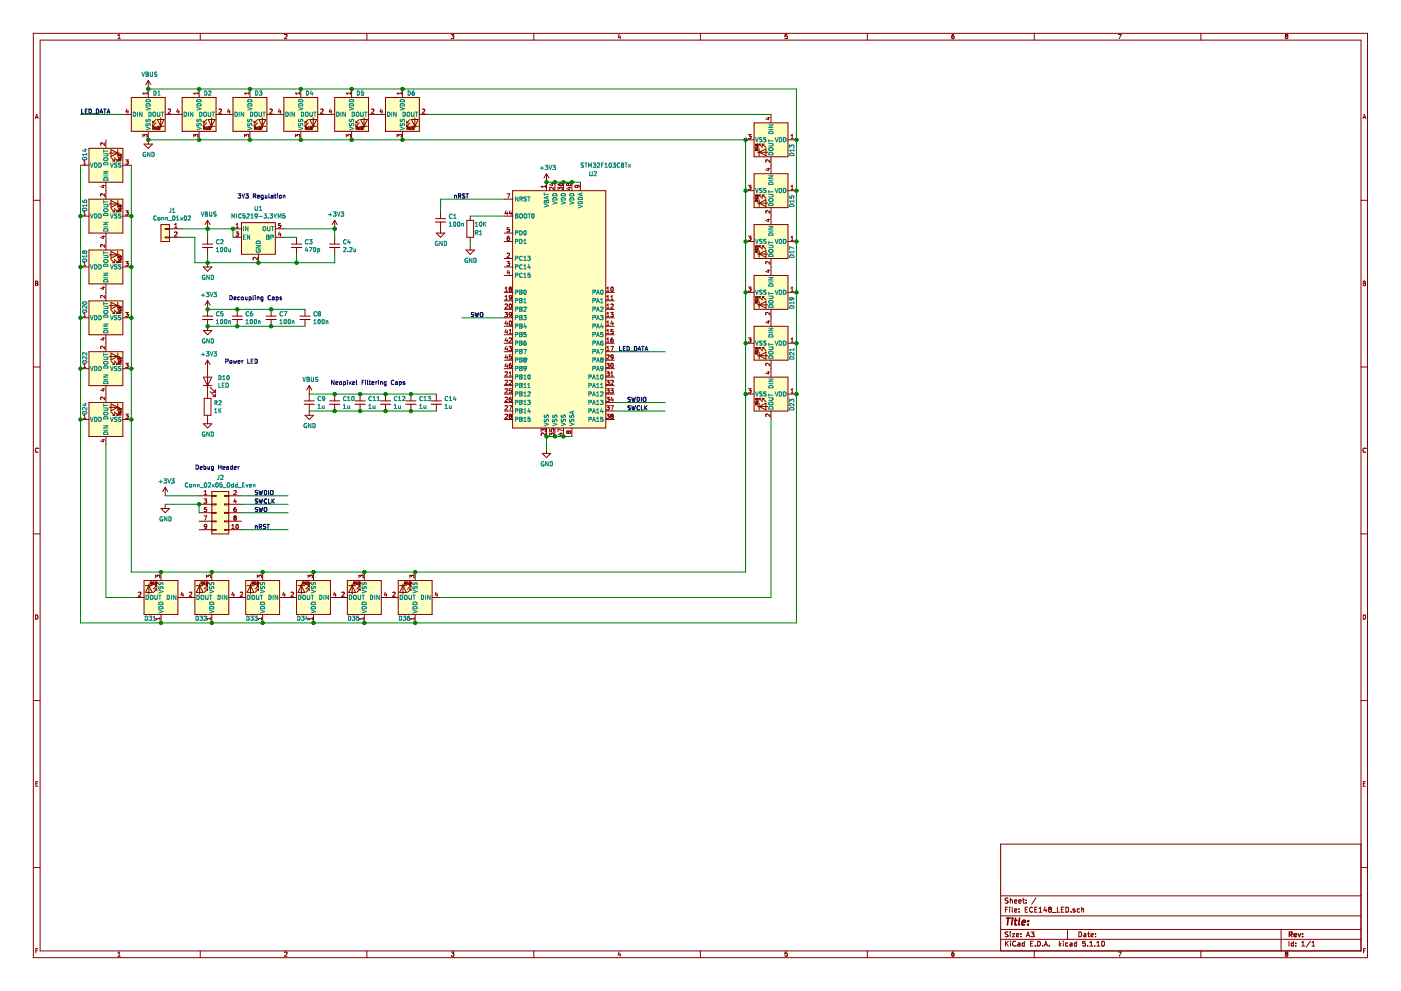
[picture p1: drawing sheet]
EESchema Schematic File Version 4
EELAYER 30 0
EELAYER END
$Descr A3 16535 11693
encoding utf-8
Sheet 1 1
Title ""
Date ""
Rev ""
Comp ""
Comment1 ""
Comment2 ""
Comment3 ""
Comment4 ""
$EndDescr
$Comp
L LED:WS2812B D1
U 1 1
P 1750 1350
F 0 "D1" H 1800 1600 50  0000 L CNN
F 1 "WS2812B" H 2094 1305 50  0001 L CNN
F 2 "LED_SMD:LED_WS2812B_PLCC4_5.0x5.0mm_P3.2mm" H 1800 1050 50  0001 L TNN
F 3 "https://cdn-shop.adafruit.com/datasheets/WS2812B.pdf" H 1850 975 50  0001 L TNN
	1    1750 1350
	1    0    0    -1  
$EndComp
$Comp
L LED:WS2812B D2
U 1 1
P 2350 1350
F 0 "D2" H 2400 1600 50  0000 L CNN
F 1 "WS2812B" H 2694 1305 50  0001 L CNN
F 2 "LED_SMD:LED_WS2812B_PLCC4_5.0x5.0mm_P3.2mm" H 2400 1050 50  0001 L TNN
F 3 "https://cdn-shop.adafruit.com/datasheets/WS2812B.pdf" H 2450 975 50  0001 L TNN
	1    2350 1350
	1    0    0    -1  
$EndComp
$Comp
L LED:WS2812B D3
U 1 1
P 2950 1350
F 0 "D3" H 3000 1600 50  0000 L CNN
F 1 "WS2812B" H 3294 1305 50  0001 L CNN
F 2 "LED_SMD:LED_WS2812B_PLCC4_5.0x5.0mm_P3.2mm" H 3000 1050 50  0001 L TNN
F 3 "https://cdn-shop.adafruit.com/datasheets/WS2812B.pdf" H 3050 975 50  0001 L TNN
	1    2950 1350
	1    0    0    -1  
$EndComp
$Comp
L LED:WS2812B D4
U 1 1
P 3550 1350
F 0 "D4" H 3600 1600 50  0000 L CNN
F 1 "WS2812B" H 3894 1305 50  0001 L CNN
F 2 "LED_SMD:LED_WS2812B_PLCC4_5.0x5.0mm_P3.2mm" H 3600 1050 50  0001 L TNN
F 3 "https://cdn-shop.adafruit.com/datasheets/WS2812B.pdf" H 3650 975 50  0001 L TNN
	1    3550 1350
	1    0    0    -1  
$EndComp
$Comp
L LED:WS2812B D5
U 1 1
P 4150 1350
F 0 "D5" H 4200 1600 50  0000 L CNN
F 1 "WS2812B" H 4494 1305 50  0001 L CNN
F 2 "LED_SMD:LED_WS2812B_PLCC4_5.0x5.0mm_P3.2mm" H 4200 1050 50  0001 L TNN
F 3 "https://cdn-shop.adafruit.com/datasheets/WS2812B.pdf" H 4250 975 50  0001 L TNN
	1    4150 1350
	1    0    0    -1  
$EndComp
$Comp
L LED:WS2812B D6
U 1 1
P 4750 1350
F 0 "D6" H 4800 1600 50  0000 L CNN
F 1 "WS2812B" H 5094 1305 50  0001 L CNN
F 2 "LED_SMD:LED_WS2812B_PLCC4_5.0x5.0mm_P3.2mm" H 4800 1050 50  0001 L TNN
F 3 "https://cdn-shop.adafruit.com/datasheets/WS2812B.pdf" H 4850 975 50  0001 L TNN
	1    4750 1350
	1    0    0    -1  
$EndComp
$Comp
L LED:WS2812B D24
U 1 1
P 1250 4950
F 0 "D24" H 1300 5200 50  0000 L CNN
F 1 "WS2812B" H 1594 4905 50  0001 L CNN
F 2 "LED_SMD:LED_WS2812B_PLCC4_5.0x5.0mm_P3.2mm" H 1300 4650 50  0001 L TNN
F 3 "https://cdn-shop.adafruit.com/datasheets/WS2812B.pdf" H 1350 4575 50  0001 L TNN
	1    1250 4950
	0    -1   -1   0   
$EndComp
$Comp
L LED:WS2812B D22
U 1 1
P 1250 4350
F 0 "D22" H 1300 4600 50  0000 L CNN
F 1 "WS2812B" H 1594 4305 50  0001 L CNN
F 2 "LED_SMD:LED_WS2812B_PLCC4_5.0x5.0mm_P3.2mm" H 1300 4050 50  0001 L TNN
F 3 "https://cdn-shop.adafruit.com/datasheets/WS2812B.pdf" H 1350 3975 50  0001 L TNN
	1    1250 4350
	0    -1   -1   0   
$EndComp
$Comp
L LED:WS2812B D20
U 1 1
P 1250 3750
F 0 "D20" H 1300 4000 50  0000 L CNN
F 1 "WS2812B" H 1594 3705 50  0001 L CNN
F 2 "LED_SMD:LED_WS2812B_PLCC4_5.0x5.0mm_P3.2mm" H 1300 3450 50  0001 L TNN
F 3 "https://cdn-shop.adafruit.com/datasheets/WS2812B.pdf" H 1350 3375 50  0001 L TNN
	1    1250 3750
	0    -1   -1   0   
$EndComp
$Comp
L LED:WS2812B D18
U 1 1
P 1250 3150
F 0 "D18" H 1300 3400 50  0000 L CNN
F 1 "WS2812B" H 1594 3105 50  0001 L CNN
F 2 "LED_SMD:LED_WS2812B_PLCC4_5.0x5.0mm_P3.2mm" H 1300 2850 50  0001 L TNN
F 3 "https://cdn-shop.adafruit.com/datasheets/WS2812B.pdf" H 1350 2775 50  0001 L TNN
	1    1250 3150
	0    -1   -1   0   
$EndComp
$Comp
L LED:WS2812B D36
U 1 1
P 4900 7050
F 0 "D36" H 4950 7300 50  0000 L CNN
F 1 "WS2812B" H 5244 7005 50  0001 L CNN
F 2 "LED_SMD:LED_WS2812B_PLCC4_5.0x5.0mm_P3.2mm" H 4950 6750 50  0001 L TNN
F 3 "https://cdn-shop.adafruit.com/datasheets/WS2812B.pdf" H 5000 6675 50  0001 L TNN
	1    4900 7050
	-1   0    0    1   
$EndComp
$Comp
L LED:WS2812B D35
U 1 1
P 4300 7050
F 0 "D35" H 4350 7300 50  0000 L CNN
F 1 "WS2812B" H 4644 7005 50  0001 L CNN
F 2 "LED_SMD:LED_WS2812B_PLCC4_5.0x5.0mm_P3.2mm" H 4350 6750 50  0001 L TNN
F 3 "https://cdn-shop.adafruit.com/datasheets/WS2812B.pdf" H 4400 6675 50  0001 L TNN
	1    4300 7050
	-1   0    0    1   
$EndComp
$Comp
L LED:WS2812B D34
U 1 1
P 3700 7050
F 0 "D34" H 3750 7300 50  0000 L CNN
F 1 "WS2812B" H 4044 7005 50  0001 L CNN
F 2 "LED_SMD:LED_WS2812B_PLCC4_5.0x5.0mm_P3.2mm" H 3750 6750 50  0001 L TNN
F 3 "https://cdn-shop.adafruit.com/datasheets/WS2812B.pdf" H 3800 6675 50  0001 L TNN
	1    3700 7050
	-1   0    0    1   
$EndComp
$Comp
L LED:WS2812B D33
U 1 1
P 3100 7050
F 0 "D33" H 3150 7300 50  0000 L CNN
F 1 "WS2812B" H 3444 7005 50  0001 L CNN
F 2 "LED_SMD:LED_WS2812B_PLCC4_5.0x5.0mm_P3.2mm" H 3150 6750 50  0001 L TNN
F 3 "https://cdn-shop.adafruit.com/datasheets/WS2812B.pdf" H 3200 6675 50  0001 L TNN
	1    3100 7050
	-1   0    0    1   
$EndComp
$Comp
L LED:WS2812B D32
U 1 1
P 2500 7050
F 0 "D32" H 2550 7300 50  0000 L CNN
F 1 "WS2812B" H 2844 7005 50  0001 L CNN
F 2 "LED_SMD:LED_WS2812B_PLCC4_5.0x5.0mm_P3.2mm" H 2550 6750 50  0001 L TNN
F 3 "https://cdn-shop.adafruit.com/datasheets/WS2812B.pdf" H 2600 6675 50  0001 L TNN
	1    2500 7050
	-1   0    0    1   
$EndComp
$Comp
L LED:WS2812B D31
U 1 1
P 1900 7050
F 0 "D31" H 1950 7300 50  0000 L CNN
F 1 "WS2812B" H 2244 7005 50  0001 L CNN
F 2 "LED_SMD:LED_WS2812B_PLCC4_5.0x5.0mm_P3.2mm" H 1950 6750 50  0001 L TNN
F 3 "https://cdn-shop.adafruit.com/datasheets/WS2812B.pdf" H 2000 6675 50  0001 L TNN
	1    1900 7050
	-1   0    0    1   
$EndComp
$Comp
L LED:WS2812B D13
U 1 1
P 9100 1650
F 0 "D13" H 9150 1900 50  0000 L CNN
F 1 "WS2812B" H 9444 1605 50  0001 L CNN
F 2 "LED_SMD:LED_WS2812B_PLCC4_5.0x5.0mm_P3.2mm" H 9150 1350 50  0001 L TNN
F 3 "https://cdn-shop.adafruit.com/datasheets/WS2812B.pdf" H 9200 1275 50  0001 L TNN
	1    9100 1650
	0    1    1    0   
$EndComp
$Comp
L LED:WS2812B D15
U 1 1
P 9100 2250
F 0 "D15" H 9150 2500 50  0000 L CNN
F 1 "WS2812B" H 9444 2205 50  0001 L CNN
F 2 "LED_SMD:LED_WS2812B_PLCC4_5.0x5.0mm_P3.2mm" H 9150 1950 50  0001 L TNN
F 3 "https://cdn-shop.adafruit.com/datasheets/WS2812B.pdf" H 9200 1875 50  0001 L TNN
	1    9100 2250
	0    1    1    0   
$EndComp
$Comp
L LED:WS2812B D17
U 1 1
P 9100 2850
F 0 "D17" H 9150 3100 50  0000 L CNN
F 1 "WS2812B" H 9444 2805 50  0001 L CNN
F 2 "LED_SMD:LED_WS2812B_PLCC4_5.0x5.0mm_P3.2mm" H 9150 2550 50  0001 L TNN
F 3 "https://cdn-shop.adafruit.com/datasheets/WS2812B.pdf" H 9200 2475 50  0001 L TNN
	1    9100 2850
	0    1    1    0   
$EndComp
$Comp
L LED:WS2812B D19
U 1 1
P 9100 3450
F 0 "D19" H 9150 3700 50  0000 L CNN
F 1 "WS2812B" H 9444 3405 50  0001 L CNN
F 2 "LED_SMD:LED_WS2812B_PLCC4_5.0x5.0mm_P3.2mm" H 9150 3150 50  0001 L TNN
F 3 "https://cdn-shop.adafruit.com/datasheets/WS2812B.pdf" H 9200 3075 50  0001 L TNN
	1    9100 3450
	0    1    1    0   
$EndComp
$Comp
L LED:WS2812B D21
U 1 1
P 9100 4050
F 0 "D21" H 9150 4300 50  0000 L CNN
F 1 "WS2812B" H 9444 4005 50  0001 L CNN
F 2 "LED_SMD:LED_WS2812B_PLCC4_5.0x5.0mm_P3.2mm" H 9150 3750 50  0001 L TNN
F 3 "https://cdn-shop.adafruit.com/datasheets/WS2812B.pdf" H 9200 3675 50  0001 L TNN
	1    9100 4050
	0    1    1    0   
$EndComp
$Comp
L LED:WS2812B D23
U 1 1
P 9100 4650
F 0 "D23" H 9150 4900 50  0000 L CNN
F 1 "WS2812B" H 9444 4605 50  0001 L CNN
F 2 "LED_SMD:LED_WS2812B_PLCC4_5.0x5.0mm_P3.2mm" H 9150 4350 50  0001 L TNN
F 3 "https://cdn-shop.adafruit.com/datasheets/WS2812B.pdf" H 9200 4275 50  0001 L TNN
	1    9100 4650
	0    1    1    0   
$EndComp
Connection ~ 2350 1050
Wire Wire Line
	2350 1050 2950 1050
Connection ~ 2950 1050
Wire Wire Line
	2950 1050 3550 1050
Connection ~ 3550 1050
Wire Wire Line
	3550 1050 4150 1050
Connection ~ 4150 1050
Wire Wire Line
	4150 1050 4750 1050
Connection ~ 4750 1050
Connection ~ 2350 1650
Wire Wire Line
	2350 1650 2950 1650
Connection ~ 2950 1650
Wire Wire Line
	2950 1650 3550 1650
Connection ~ 3550 1650
Wire Wire Line
	3550 1650 4150 1650
Connection ~ 4150 1650
Wire Wire Line
	4150 1650 4750 1650
Connection ~ 4750 1650
Connection ~ 1550 3150
Wire Wire Line
	1550 3150 1550 2550
Connection ~ 1550 3750
Wire Wire Line
	1550 3750 1550 3150
Connection ~ 1550 4350
Wire Wire Line
	1550 4350 1550 3750
Connection ~ 1550 4950
Wire Wire Line
	1550 4950 1550 4350
Connection ~ 4900 7350
Wire Wire Line
	4900 7350 4300 7350
Connection ~ 4300 7350
Wire Wire Line
	4300 7350 3700 7350
Connection ~ 3700 7350
Wire Wire Line
	3700 7350 3100 7350
Connection ~ 3100 7350
Wire Wire Line
	3100 7350 2500 7350
Connection ~ 2500 7350
Wire Wire Line
	2500 7350 1900 7350
Connection ~ 9400 2250
Wire Wire Line
	9400 2250 9400 1650
Connection ~ 9400 2850
Wire Wire Line
	9400 2850 9400 2250
Connection ~ 9400 3450
Wire Wire Line
	9400 3450 9400 2850
Connection ~ 9400 4050
Wire Wire Line
	9400 4050 9400 3450
Connection ~ 9400 4650
Wire Wire Line
	9400 4650 9400 4050
Wire Wire Line
	8800 1650 8800 2250
Connection ~ 8800 2250
Wire Wire Line
	8800 2250 8800 2850
Connection ~ 8800 2850
Wire Wire Line
	8800 2850 8800 3450
Connection ~ 8800 3450
Wire Wire Line
	8800 3450 8800 4050
Connection ~ 8800 4050
Wire Wire Line
	8800 4050 8800 4650
Connection ~ 8800 4650
Connection ~ 2500 6750
Connection ~ 3100 6750
Connection ~ 3700 6750
Connection ~ 4300 6750
Connection ~ 4900 6750
Wire Wire Line
	2500 6750 3100 6750
Wire Wire Line
	3100 6750 3700 6750
Wire Wire Line
	3700 6750 4300 6750
Wire Wire Line
	4300 6750 4900 6750
Wire Wire Line
	1250 7050 1600 7050
Wire Wire Line
	1900 6750 2500 6750
Wire Wire Line
	1750 1050 2350 1050
Wire Wire Line
	9400 1050 9400 1650
Connection ~ 9400 1650
Wire Wire Line
	1750 1650 2350 1650
Connection ~ 1550 2550
Wire Wire Line
	1550 1950 1550 2550
$Comp
L LED:WS2812B D14
U 1 1
P 1250 1950
F 0 "D14" H 1300 2200 50  0000 L CNN
F 1 "WS2812B" H 1594 1905 50  0001 L CNN
F 2 "LED_SMD:LED_WS2812B_PLCC4_5.0x5.0mm_P3.2mm" H 1300 1650 50  0001 L TNN
F 3 "https://cdn-shop.adafruit.com/datasheets/WS2812B.pdf" H 1350 1575 50  0001 L TNN
	1    1250 1950
	0    -1   -1   0   
$EndComp
$Comp
L LED:WS2812B D16
U 1 1
P 1250 2550
F 0 "D16" H 1300 2800 50  0000 L CNN
F 1 "WS2812B" H 1594 2505 50  0001 L CNN
F 2 "LED_SMD:LED_WS2812B_PLCC4_5.0x5.0mm_P3.2mm" H 1300 2250 50  0001 L TNN
F 3 "https://cdn-shop.adafruit.com/datasheets/WS2812B.pdf" H 1350 2175 50  0001 L TNN
	1    1250 2550
	0    -1   -1   0   
$EndComp
Wire Wire Line
	950  1950 950  2550
Connection ~ 950  2550
Wire Wire Line
	950  2550 950  3150
Connection ~ 950  3150
Wire Wire Line
	950  3150 950  3750
Connection ~ 950  3750
Wire Wire Line
	950  3750 950  4350
Connection ~ 950  4350
Wire Wire Line
	950  4350 950  4950
Connection ~ 950  4950
Wire Wire Line
	950  7350 1900 7350
Connection ~ 1900 7350
Wire Wire Line
	1900 6750 1550 6750
Connection ~ 1900 6750
Text Label 950  1350 0    50   ~ 0
LED_DATA
Wire Wire Line
	1450 1350 950  1350
$Comp
L power:GND #PWR0101
U 1 1
P 1750 1650
F 0 "#PWR0101" H 1750 1400 50  0001 C CNN
F 1 "GND" H 1755 1477 50  0000 C CNN
F 2 "" H 1750 1650 50  0001 C CNN
F 3 "" H 1750 1650 50  0001 C CNN
	1    1750 1650
	1    0    0    -1  
$EndComp
Connection ~ 1750 1650
Connection ~ 8800 1650
$Comp
L Regulator_Linear:MIC5219-3.3YM5 U1
U 1 1
P 3050 2800
F 0 "U1" H 3050 3142 50  0000 C CNN
F 1 "MIC5219-3.3YM5" H 3050 3051 50  0000 C CNN
F 2 "Package_TO_SOT_SMD:SOT-23-5" H 3050 3125 50  0001 C CNN
F 3 "http://ww1.microchip.com/downloads/en/DeviceDoc/MIC5219-500mA-Peak-Output-LDO-Regulator-DS20006021A.pdf" H 3050 2800 50  0001 C CNN
	1    3050 2800
	1    0    0    -1  
$EndComp
$Comp
L power:VBUS #PWR01
U 1 1
P 1750 1050
F 0 "#PWR01" H 1750 900 50  0001 C CNN
F 1 "VBUS" H 1765 1223 50  0000 C CNN
F 2 "" H 1750 1050 50  0001 C CNN
F 3 "" H 1750 1050 50  0001 C CNN
	1    1750 1050
	1    0    0    -1  
$EndComp
Connection ~ 1750 1050
$Comp
L Device:C_Small C2
U 1 1
P 2450 2900
F 0 "C2" H 2542 2946 50  0000 L CNN
F 1 "100u" H 2542 2855 50  0000 L CNN
F 2 "Capacitor_THT:CP_Radial_D5.0mm_P2.00mm" H 2450 2900 50  0001 C CNN
F 3 "~" H 2450 2900 50  0001 C CNN
	1    2450 2900
	1    0    0    -1  
$EndComp
$Comp
L Device:C_Small C4
U 1 1
P 3950 2900
F 0 "C4" H 4042 2946 50  0000 L CNN
F 1 "2.2u" H 4042 2855 50  0000 L CNN
F 2 "Capacitor_SMD:C_0603_1608Metric" H 3950 2900 50  0001 C CNN
F 3 "~" H 3950 2900 50  0001 C CNN
	1    3950 2900
	1    0    0    -1  
$EndComp
$Comp
L Device:C_Small C3
U 1 1
P 3500 2900
F 0 "C3" H 3592 2946 50  0000 L CNN
F 1 "470p" H 3592 2855 50  0000 L CNN
F 2 "Capacitor_SMD:C_0603_1608Metric" H 3500 2900 50  0001 C CNN
F 3 "~" H 3500 2900 50  0001 C CNN
	1    3500 2900
	1    0    0    -1  
$EndComp
Wire Wire Line
	2750 2700 2750 2800
Wire Wire Line
	2750 2700 2450 2700
Wire Wire Line
	2450 2700 2450 2800
Connection ~ 2750 2700
Wire Wire Line
	3350 2700 3950 2700
Wire Wire Line
	3950 2700 3950 2800
Wire Wire Line
	3350 2800 3500 2800
Wire Wire Line
	2450 3000 2450 3100
Wire Wire Line
	2450 3100 3050 3100
Wire Wire Line
	3950 3100 3950 3000
Connection ~ 3050 3100
Wire Wire Line
	3050 3100 3500 3100
Connection ~ 3500 3100
Wire Wire Line
	3500 3100 3950 3100
Wire Wire Line
	3500 3000 3500 3100
$Comp
L power:VBUS #PWR03
U 1 1
P 2450 2700
F 0 "#PWR03" H 2450 2550 50  0001 C CNN
F 1 "VBUS" H 2465 2873 50  0000 C CNN
F 2 "" H 2450 2700 50  0001 C CNN
F 3 "" H 2450 2700 50  0001 C CNN
	1    2450 2700
	1    0    0    -1  
$EndComp
$Comp
L power:GND #PWR07
U 1 1
P 2450 3100
F 0 "#PWR07" H 2450 2850 50  0001 C CNN
F 1 "GND" H 2455 2927 50  0000 C CNN
F 2 "" H 2450 3100 50  0001 C CNN
F 3 "" H 2450 3100 50  0001 C CNN
	1    2450 3100
	1    0    0    -1  
$EndComp
$Comp
L power:+3V3 #PWR04
U 1 1
P 3950 2700
F 0 "#PWR04" H 3950 2550 50  0001 C CNN
F 1 "+3V3" H 3965 2873 50  0000 C CNN
F 2 "" H 3950 2700 50  0001 C CNN
F 3 "" H 3950 2700 50  0001 C CNN
	1    3950 2700
	1    0    0    -1  
$EndComp
Connection ~ 3950 2700
$Comp
L Device:LED D10
U 1 1
P 2450 4500
F 0 "D10" V 2489 4382 50  0000 R CNN
F 1 "LED" V 2398 4382 50  0000 R CNN
F 2 "LED_SMD:LED_0805_2012Metric" H 2450 4500 50  0001 C CNN
F 3 "~" H 2450 4500 50  0001 C CNN
	1    2450 4500
	0    -1   -1   0   
$EndComp
$Comp
L Device:C_Small C5
U 1 1
P 2450 3750
F 0 "C5" H 2542 3796 50  0000 L CNN
F 1 "100n" H 2542 3705 50  0000 L CNN
F 2 "Capacitor_SMD:C_0603_1608Metric" H 2450 3750 50  0001 C CNN
F 3 "~" H 2450 3750 50  0001 C CNN
	1    2450 3750
	1    0    0    -1  
$EndComp
$Comp
L Device:C_Small C6
U 1 1
P 2800 3750
F 0 "C6" H 2892 3796 50  0000 L CNN
F 1 "100n" H 2892 3705 50  0000 L CNN
F 2 "Capacitor_SMD:C_0603_1608Metric" H 2800 3750 50  0001 C CNN
F 3 "~" H 2800 3750 50  0001 C CNN
	1    2800 3750
	1    0    0    -1  
$EndComp
$Comp
L Device:C_Small C7
U 1 1
P 3200 3750
F 0 "C7" H 3292 3796 50  0000 L CNN
F 1 "100n" H 3292 3705 50  0000 L CNN
F 2 "Capacitor_SMD:C_0603_1608Metric" H 3200 3750 50  0001 C CNN
F 3 "~" H 3200 3750 50  0001 C CNN
	1    3200 3750
	1    0    0    -1  
$EndComp
$Comp
L Device:C_Small C8
U 1 1
P 3600 3750
F 0 "C8" H 3692 3796 50  0000 L CNN
F 1 "100n" H 3692 3705 50  0000 L CNN
F 2 "Capacitor_SMD:C_0603_1608Metric" H 3600 3750 50  0001 C CNN
F 3 "~" H 3600 3750 50  0001 C CNN
	1    3600 3750
	1    0    0    -1  
$EndComp
$Comp
L power:+3V3 #PWR02
U 1 1
P 6450 2150
F 0 "#PWR02" H 6450 2000 50  0001 C CNN
F 1 "+3V3" H 6465 2323 50  0000 C CNN
F 2 "" H 6450 2150 50  0001 C CNN
F 3 "" H 6450 2150 50  0001 C CNN
	1    6450 2150
	1    0    0    -1  
$EndComp
Wire Wire Line
	2450 3650 2800 3650
Connection ~ 2800 3650
Wire Wire Line
	2800 3650 3200 3650
Connection ~ 3200 3650
Wire Wire Line
	3200 3650 3600 3650
Wire Wire Line
	2450 3850 2800 3850
Connection ~ 2800 3850
Wire Wire Line
	2800 3850 3200 3850
Connection ~ 3200 3850
Wire Wire Line
	3200 3850 3600 3850
$Comp
L power:+3V3 #PWR08
U 1 1
P 2450 3650
F 0 "#PWR08" H 2450 3500 50  0001 C CNN
F 1 "+3V3" H 2465 3823 50  0000 C CNN
F 2 "" H 2450 3650 50  0001 C CNN
F 3 "" H 2450 3650 50  0001 C CNN
	1    2450 3650
	1    0    0    -1  
$EndComp
$Comp
L power:GND #PWR09
U 1 1
P 2450 3850
F 0 "#PWR09" H 2450 3600 50  0001 C CNN
F 1 "GND" H 2455 3677 50  0000 C CNN
F 2 "" H 2450 3850 50  0001 C CNN
F 3 "" H 2450 3850 50  0001 C CNN
	1    2450 3850
	1    0    0    -1  
$EndComp
Text Notes 2700 3550 0    50   ~ 0
Decoupling Caps
Text Notes 2800 2350 0    50   ~ 0
3V3 Regulation
Connection ~ 2450 3650
Connection ~ 2450 3850
$Comp
L Device:R R2
U 1 1
P 2450 4800
F 0 "R2" H 2520 4846 50  0000 L CNN
F 1 "1K" H 2520 4755 50  0000 L CNN
F 2 "Resistor_SMD:R_0603_1608Metric" V 2380 4800 50  0001 C CNN
F 3 "~" H 2450 4800 50  0001 C CNN
	1    2450 4800
	1    0    0    -1  
$EndComp
$Comp
L power:+3V3 #PWR010
U 1 1
P 2450 4350
F 0 "#PWR010" H 2450 4200 50  0001 C CNN
F 1 "+3V3" H 2465 4523 50  0000 C CNN
F 2 "" H 2450 4350 50  0001 C CNN
F 3 "" H 2450 4350 50  0001 C CNN
	1    2450 4350
	1    0    0    -1  
$EndComp
$Comp
L power:GND #PWR011
U 1 1
P 2450 4950
F 0 "#PWR011" H 2450 4700 50  0001 C CNN
F 1 "GND" H 2455 4777 50  0000 C CNN
F 2 "" H 2450 4950 50  0001 C CNN
F 3 "" H 2450 4950 50  0001 C CNN
	1    2450 4950
	1    0    0    -1  
$EndComp
Wire Wire Line
	2350 5850 1950 5850
Wire Wire Line
	2350 5950 2350 6050
Wire Wire Line
	1950 5950 2350 5950
Wire Wire Line
	2850 5850 3400 5850
Wire Wire Line
	2850 5950 3400 5950
Wire Wire Line
	2850 6050 3400 6050
Wire Wire Line
	2850 6250 3400 6250
Text Label 3000 5850 0    50   ~ 0
SWDIO
Text Label 3000 5950 0    50   ~ 0
SWCLK
Text Label 3000 6050 0    50   ~ 0
SWO
Text Label 3000 6250 0    50   ~ 0
nRST
$Comp
L power:+3V3 #PWR013
U 1 1
P 1950 5850
F 0 "#PWR013" H 1950 5700 50  0001 C CNN
F 1 "+3V3" H 1965 6023 50  0000 C CNN
F 2 "" H 1950 5850 50  0001 C CNN
F 3 "" H 1950 5850 50  0001 C CNN
	1    1950 5850
	1    0    0    -1  
$EndComp
$Comp
L power:GND #PWR014
U 1 1
P 1950 5950
F 0 "#PWR014" H 1950 5700 50  0001 C CNN
F 1 "GND" H 1955 5777 50  0000 C CNN
F 2 "" H 1950 5950 50  0001 C CNN
F 3 "" H 1950 5950 50  0001 C CNN
	1    1950 5950
	1    0    0    -1  
$EndComp
Text Notes 2650 4300 0    50   ~ 0
Power LED
Text Notes 2300 5550 0    50   ~ 0
Debug Header
$Comp
L power:GND #PWR012
U 1 1
P 6450 5300
F 0 "#PWR012" H 6450 5050 50  0001 C CNN
F 1 "GND" H 6455 5127 50  0000 C CNN
F 2 "" H 6450 5300 50  0001 C CNN
F 3 "" H 6450 5300 50  0001 C CNN
	1    6450 5300
	1    0    0    -1  
$EndComp
Wire Wire Line
	6450 5300 6450 5150
$Comp
L power:GND #PWR06
U 1 1
P 5550 2900
F 0 "#PWR06" H 5550 2650 50  0001 C CNN
F 1 "GND" H 5555 2727 50  0000 C CNN
F 2 "" H 5550 2900 50  0001 C CNN
F 3 "" H 5550 2900 50  0001 C CNN
	1    5550 2900
	1    0    0    -1  
$EndComp
Wire Wire Line
	7850 4150 7250 4150
Text Label 7300 4150 0    50   ~ 0
LED_DATA
Wire Wire Line
	7250 4750 7850 4750
Wire Wire Line
	7250 4850 7850 4850
Text Label 7400 4750 0    50   ~ 0
SWDIO
Text Label 7400 4850 0    50   ~ 0
SWCLK
Text Label 5550 3750 0    50   ~ 0
SWO
$Comp
L Device:C_Small C1
U 1 1
P 5200 2600
F 0 "C1" H 5292 2646 50  0000 L CNN
F 1 "100n" H 5292 2555 50  0000 L CNN
F 2 "Capacitor_SMD:C_0603_1608Metric" H 5200 2600 50  0001 C CNN
F 3 "~" H 5200 2600 50  0001 C CNN
	1    5200 2600
	1    0    0    -1  
$EndComp
Wire Wire Line
	5550 2900 5550 2850
$Comp
L Device:R R1
U 1 1
P 5550 2700
F 0 "R1" H 5400 2750 50  0000 L CNN
F 1 "10K" H 5350 2650 50  0000 L CNN
F 2 "Resistor_SMD:R_0603_1608Metric" V 5480 2700 50  0001 C CNN
F 3 "~" H 5550 2700 50  0001 C CNN
	1    5550 2700
	-1   0    0    1   
$EndComp
$Comp
L power:GND #PWR05
U 1 1
P 5200 2700
F 0 "#PWR05" H 5200 2450 50  0001 C CNN
F 1 "GND" H 5205 2527 50  0000 C CNN
F 2 "" H 5200 2700 50  0001 C CNN
F 3 "" H 5200 2700 50  0001 C CNN
	1    5200 2700
	1    0    0    -1  
$EndComp
Wire Wire Line
	5200 2500 5200 2350
$Comp
L Connector_Generic:Conn_01x02 J1
U 1 1
P 1950 2700
F 0 "J1" H 1868 2917 50  0000 C CNN
F 1 "Conn_01x02" H 1868 2826 50  0000 C CNN
F 2 "Connector_JST:JST_PH_B2B-PH-K_1x02_P2.00mm_Vertical" H 1950 2700 50  0001 C CNN
F 3 "~" H 1950 2700 50  0001 C CNN
	1    1950 2700
	-1   0    0    -1  
$EndComp
Wire Wire Line
	2150 2700 2450 2700
Connection ~ 2450 2700
Wire Wire Line
	2150 2800 2300 2800
Wire Wire Line
	2300 2800 2300 3100
Wire Wire Line
	2300 3100 2450 3100
Connection ~ 2450 3100
Wire Wire Line
	9400 4650 9400 7350
Wire Wire Line
	8800 4650 8800 6750
Wire Wire Line
	9100 4950 9100 7050
Wire Wire Line
	950  4950 950  7350
Wire Wire Line
	1550 4950 1550 6750
Wire Wire Line
	1250 5250 1250 7050
$Comp
L Device:C_Small C9
U 1 1
P 3650 4750
F 0 "C9" H 3742 4796 50  0000 L CNN
F 1 "1u" H 3742 4705 50  0000 L CNN
F 2 "Capacitor_SMD:C_0603_1608Metric" H 3650 4750 50  0001 C CNN
F 3 "~" H 3650 4750 50  0001 C CNN
	1    3650 4750
	1    0    0    -1  
$EndComp
Wire Wire Line
	4750 1050 9400 1050
Wire Wire Line
	4750 1650 8800 1650
Wire Wire Line
	5050 1350 9100 1350
Wire Wire Line
	4900 7350 9400 7350
Wire Wire Line
	4900 6750 8800 6750
Wire Wire Line
	5200 7050 9100 7050
$Comp
L Device:C_Small C10
U 1 1
P 3950 4750
F 0 "C10" H 4042 4796 50  0000 L CNN
F 1 "1u" H 4042 4705 50  0000 L CNN
F 2 "Capacitor_SMD:C_0603_1608Metric" H 3950 4750 50  0001 C CNN
F 3 "~" H 3950 4750 50  0001 C CNN
	1    3950 4750
	1    0    0    -1  
$EndComp
$Comp
L Device:C_Small C11
U 1 1
P 4250 4750
F 0 "C11" H 4342 4796 50  0000 L CNN
F 1 "1u" H 4342 4705 50  0000 L CNN
F 2 "Capacitor_SMD:C_0603_1608Metric" H 4250 4750 50  0001 C CNN
F 3 "~" H 4250 4750 50  0001 C CNN
	1    4250 4750
	1    0    0    -1  
$EndComp
$Comp
L Device:C_Small C12
U 1 1
P 4550 4750
F 0 "C12" H 4642 4796 50  0000 L CNN
F 1 "1u" H 4642 4705 50  0000 L CNN
F 2 "Capacitor_SMD:C_0603_1608Metric" H 4550 4750 50  0001 C CNN
F 3 "~" H 4550 4750 50  0001 C CNN
	1    4550 4750
	1    0    0    -1  
$EndComp
$Comp
L Device:C_Small C13
U 1 1
P 4850 4750
F 0 "C13" H 4942 4796 50  0000 L CNN
F 1 "1u" H 4942 4705 50  0000 L CNN
F 2 "Capacitor_SMD:C_0603_1608Metric" H 4850 4750 50  0001 C CNN
F 3 "~" H 4850 4750 50  0001 C CNN
	1    4850 4750
	1    0    0    -1  
$EndComp
$Comp
L Device:C_Small C14
U 1 1
P 5150 4750
F 0 "C14" H 5242 4796 50  0000 L CNN
F 1 "1u" H 5242 4705 50  0000 L CNN
F 2 "Capacitor_SMD:C_0603_1608Metric" H 5150 4750 50  0001 C CNN
F 3 "~" H 5150 4750 50  0001 C CNN
	1    5150 4750
	1    0    0    -1  
$EndComp
Wire Wire Line
	3650 4650 3950 4650
Connection ~ 3950 4650
Wire Wire Line
	3950 4650 4250 4650
Connection ~ 4250 4650
Wire Wire Line
	4250 4650 4550 4650
Connection ~ 4550 4650
Wire Wire Line
	4550 4650 4850 4650
Connection ~ 4850 4650
Wire Wire Line
	4850 4650 5150 4650
Wire Wire Line
	3650 4850 3950 4850
Connection ~ 3950 4850
Wire Wire Line
	3950 4850 4250 4850
Connection ~ 4250 4850
Wire Wire Line
	4250 4850 4550 4850
Connection ~ 4550 4850
Wire Wire Line
	4550 4850 4850 4850
Connection ~ 4850 4850
Wire Wire Line
	4850 4850 5150 4850
$Comp
L power:GND #PWR0103
U 1 1
P 3650 4850
F 0 "#PWR0103" H 3650 4600 50  0001 C CNN
F 1 "GND" H 3655 4677 50  0000 C CNN
F 2 "" H 3650 4850 50  0001 C CNN
F 3 "" H 3650 4850 50  0001 C CNN
	1    3650 4850
	1    0    0    -1  
$EndComp
Text Notes 3900 4550 0    50   ~ 0
Neopixel Filtering Caps
$Comp
L power:VBUS #PWR0102
U 1 1
P 3650 4650
F 0 "#PWR0102" H 3650 4500 50  0001 C CNN
F 1 "VBUS" H 3665 4823 50  0000 C CNN
F 2 "" H 3650 4650 50  0001 C CNN
F 3 "" H 3650 4650 50  0001 C CNN
	1    3650 4650
	1    0    0    -1  
$EndComp
$Comp
L Connector_Generic:Conn_02x05_Odd_Even J2
U 1 1
P 2550 6050
F 0 "J2" H 2600 6467 50  0000 C CNN
F 1 "Conn_02x05_Odd_Even" H 2600 6376 50  0000 C CNN
F 2 "Connector_PinHeader_1.27mm:PinHeader_2x05_P1.27mm_Vertical_SMD" H 2550 6050 50  0001 C CNN
F 3 "~" H 2550 6050 50  0001 C CNN
	1    2550 6050
	1    0    0    -1  
$EndComp
Connection ~ 2350 5950
Connection ~ 6450 5150
Connection ~ 6650 5150
Connection ~ 6550 5150
Connection ~ 6450 2150
Connection ~ 6750 2150
Connection ~ 6650 2150
Connection ~ 6550 2150
Wire Wire Line
	6750 2150 6850 2150
Wire Wire Line
	6650 5150 6750 5150
Wire Wire Line
	6650 2150 6750 2150
Wire Wire Line
	6550 5150 6650 5150
Wire Wire Line
	6550 2150 6650 2150
Wire Wire Line
	6450 5150 6550 5150
Wire Wire Line
	6450 2150 6550 2150
Wire Wire Line
	5450 3750 5950 3750
Wire Wire Line
	5550 2550 5950 2550
Wire Wire Line
	5200 2350 5950 2350
$Comp
L MCU_ST_STM32F1:STM32F103C8Tx U2
U 1 1
P 6650 3650
F 0 "U2" H 7000 5250 50  0000 C CNN
F 1 "STM32F103C8Tx" H 7150 5350 50  0000 C CNN
F 2 "Package_QFP:LQFP-48_7x7mm_P0.5mm" H 6050 2250 50  0001 R CNN
F 3 "http://www.st.com/st-web-ui/static/active/en/resource/technical/document/datasheet/CD00161566.pdf" H 6650 3650 50  0001 C CNN
	1    6650 3650
	1    0    0    -1  
$EndComp
Text Label 5350 2350 0    50   ~ 0
nRST
$EndSCHEMATC
